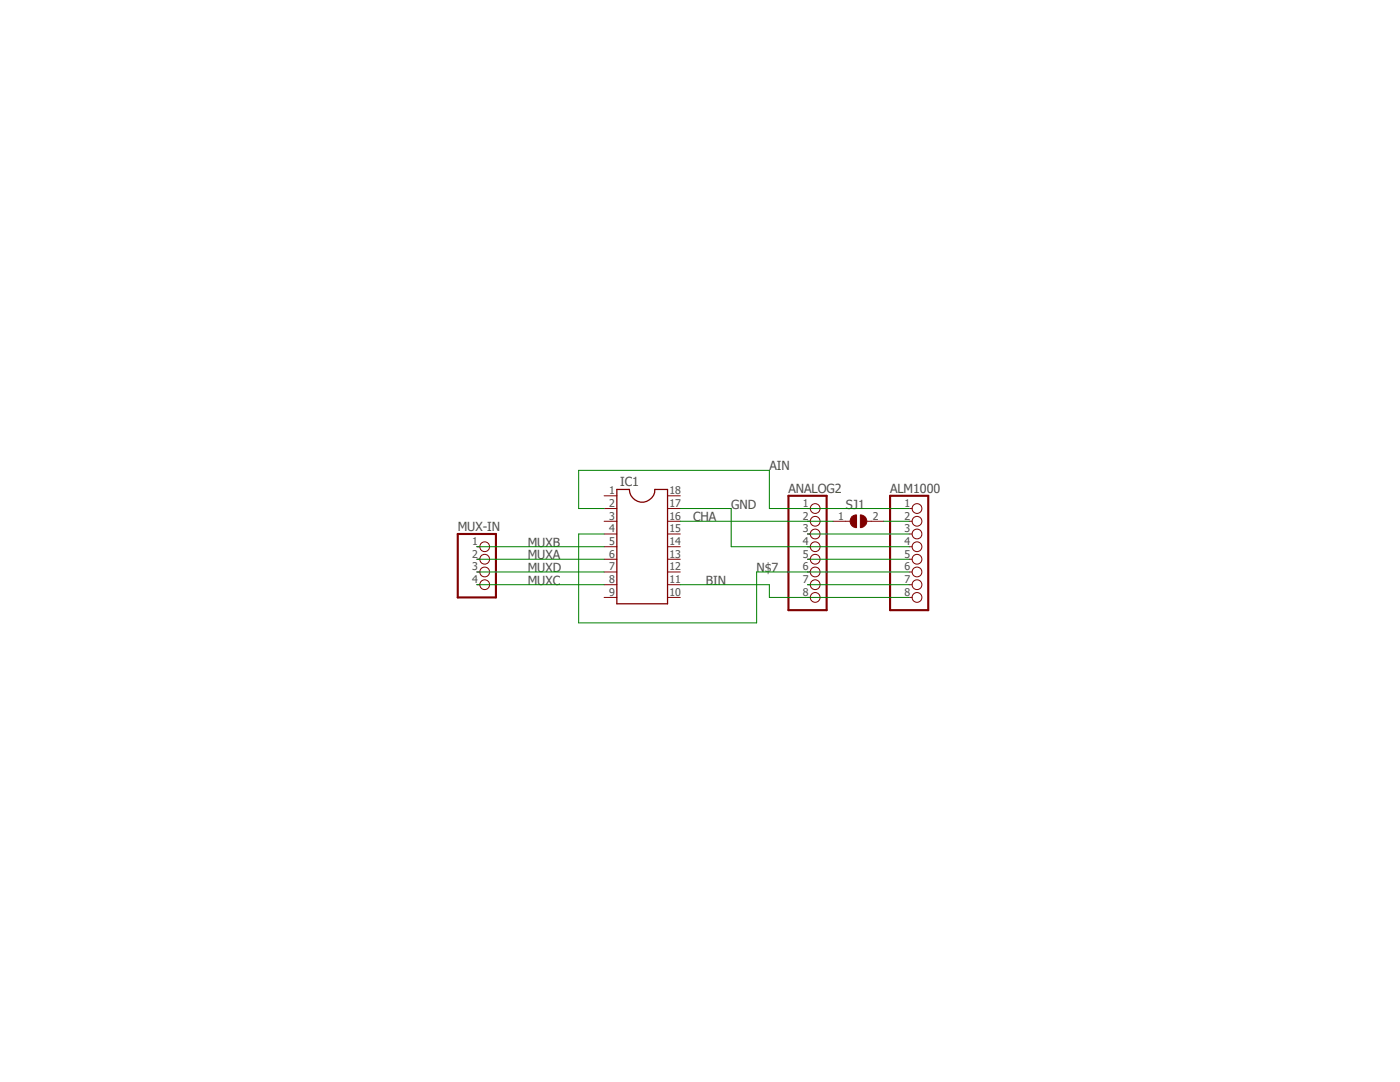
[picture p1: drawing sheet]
<?xml version="1.0" encoding="utf-8"?>
<!DOCTYPE eagle SYSTEM "eagle.dtd">
<eagle version="7.7.0">
<drawing>
<settings>
<setting alwaysvectorfont="no"/>
<setting verticaltext="up"/>
</settings>
<grid distance="0.1" unitdist="inch" unit="inch" style="lines" multiple="1" display="no" altdistance="0.01" altunitdist="inch" altunit="inch"/>
<schematic xreflabel="%F%N/%S.%C%R" xrefpart="/%S.%C%R">
<libraries>
<library name="ic-package">
<symbols>
<symbol name="DIL18">
<wire x1="-5.08" y1="11.43" x2="-5.08" y2="-11.43" width="0.254" layer="94"/>
<wire x1="-5.08" y1="-11.43" x2="5.08" y2="-11.43" width="0.254" layer="94"/>
<wire x1="5.08" y1="-11.43" x2="5.08" y2="11.43" width="0.254" layer="94"/>
<wire x1="5.08" y1="11.43" x2="2.54" y2="11.43" width="0.254" layer="94"/>
<wire x1="-5.08" y1="11.43" x2="-2.54" y2="11.43" width="0.254" layer="94"/>
<wire x1="-2.54" y1="11.43" x2="2.54" y2="11.43" width="0.254" layer="94" curve="180"/>
<text x="-4.445" y="12.065" size="1.778" layer="95">&gt;NAME</text>
<text x="-4.445" y="-13.97" size="1.778" layer="96">&gt;VALUE</text>
<pin name="1" x="-7.62" y="10.16" visible="pad" length="short" direction="pas"/>
<pin name="2" x="-7.62" y="7.62" visible="pad" length="short" direction="pas"/>
<pin name="3" x="-7.62" y="5.08" visible="pad" length="short" direction="pas"/>
<pin name="4" x="-7.62" y="2.54" visible="pad" length="short" direction="pas"/>
<pin name="5" x="-7.62" y="0" visible="pad" length="short" direction="pas"/>
<pin name="6" x="-7.62" y="-2.54" visible="pad" length="short" direction="pas"/>
<pin name="7" x="-7.62" y="-5.08" visible="pad" length="short" direction="pas"/>
<pin name="8" x="-7.62" y="-7.62" visible="pad" length="short" direction="pas"/>
<pin name="9" x="-7.62" y="-10.16" visible="pad" length="short" direction="pas"/>
<pin name="10" x="7.62" y="-10.16" visible="pad" length="short" direction="pas" rot="R180"/>
<pin name="11" x="7.62" y="-7.62" visible="pad" length="short" direction="pas" rot="R180"/>
<pin name="12" x="7.62" y="-5.08" visible="pad" length="short" direction="pas" rot="R180"/>
<pin name="13" x="7.62" y="-2.54" visible="pad" length="short" direction="pas" rot="R180"/>
<pin name="14" x="7.62" y="0" visible="pad" length="short" direction="pas" rot="R180"/>
<pin name="15" x="7.62" y="2.54" visible="pad" length="short" direction="pas" rot="R180"/>
<pin name="16" x="7.62" y="5.08" visible="pad" length="short" direction="pas" rot="R180"/>
<pin name="17" x="7.62" y="7.62" visible="pad" length="short" direction="pas" rot="R180"/>
<pin name="18" x="7.62" y="10.16" visible="pad" length="short" direction="pas" rot="R180"/>
</symbol>
</symbols>
<devicesets>
<deviceset name="DIL18" prefix="IC" uservalue="yes">
<gates>
<gate name="G$1" symbol="DIL18" x="0" y="0"/>
</gates>
<devices>
<device name="" package="DIL18">
<connects>
<connect gate="G$1" pin="1" pad="1"/>
<connect gate="G$1" pin="10" pad="10"/>
<connect gate="G$1" pin="11" pad="11"/>
<connect gate="G$1" pin="12" pad="12"/>
<connect gate="G$1" pin="13" pad="13"/>
<connect gate="G$1" pin="14" pad="14"/>
<connect gate="G$1" pin="15" pad="15"/>
<connect gate="G$1" pin="16" pad="16"/>
<connect gate="G$1" pin="17" pad="17"/>
<connect gate="G$1" pin="18" pad="18"/>
<connect gate="G$1" pin="2" pad="2"/>
<connect gate="G$1" pin="3" pad="3"/>
<connect gate="G$1" pin="4" pad="4"/>
<connect gate="G$1" pin="5" pad="5"/>
<connect gate="G$1" pin="6" pad="6"/>
<connect gate="G$1" pin="7" pad="7"/>
<connect gate="G$1" pin="8" pad="8"/>
<connect gate="G$1" pin="9" pad="9"/>
</connects>
<technologies>
<technology name=""/>
</technologies>
</device>
<device name="S" package="SOCKET-18">
<connects>
<connect gate="G$1" pin="1" pad="1"/>
<connect gate="G$1" pin="10" pad="10"/>
<connect gate="G$1" pin="11" pad="11"/>
<connect gate="G$1" pin="12" pad="12"/>
<connect gate="G$1" pin="13" pad="13"/>
<connect gate="G$1" pin="14" pad="14"/>
<connect gate="G$1" pin="15" pad="15"/>
<connect gate="G$1" pin="16" pad="16"/>
<connect gate="G$1" pin="17" pad="17"/>
<connect gate="G$1" pin="18" pad="18"/>
<connect gate="G$1" pin="2" pad="2"/>
<connect gate="G$1" pin="3" pad="3"/>
<connect gate="G$1" pin="4" pad="4"/>
<connect gate="G$1" pin="5" pad="5"/>
<connect gate="G$1" pin="6" pad="6"/>
<connect gate="G$1" pin="7" pad="7"/>
<connect gate="G$1" pin="8" pad="8"/>
<connect gate="G$1" pin="9" pad="9"/>
</connects>
<technologies>
<technology name=""/>
</technologies>
</device>
</devices>
</deviceset>
</devicesets>
</library>
<library name="pinhead">
<symbols>
<symbol name="PINHD8">
<wire x1="-6.35" y1="-10.16" x2="1.27" y2="-10.16" width="0.4064" layer="94"/>
<wire x1="1.27" y1="-10.16" x2="1.27" y2="12.7" width="0.4064" layer="94"/>
<wire x1="1.27" y1="12.7" x2="-6.35" y2="12.7" width="0.4064" layer="94"/>
<wire x1="-6.35" y1="12.7" x2="-6.35" y2="-10.16" width="0.4064" layer="94"/>
<pin name="1" x="-2.54" y="10.16" visible="pad" length="short" direction="pas" function="dot"/>
<pin name="2" x="-2.54" y="7.62" visible="pad" length="short" direction="pas" function="dot"/>
<pin name="3" x="-2.54" y="5.08" visible="pad" length="short" direction="pas" function="dot"/>
<pin name="4" x="-2.54" y="2.54" visible="pad" length="short" direction="pas" function="dot"/>
<pin name="5" x="-2.54" y="0" visible="pad" length="short" direction="pas" function="dot"/>
<pin name="6" x="-2.54" y="-2.54" visible="pad" length="short" direction="pas" function="dot"/>
<pin name="7" x="-2.54" y="-5.08" visible="pad" length="short" direction="pas" function="dot"/>
<pin name="8" x="-2.54" y="-7.62" visible="pad" length="short" direction="pas" function="dot"/>
<text x="-6.35" y="13.335" size="1.778" layer="95">&gt;NAME</text>
<text x="-6.35" y="-12.7" size="1.778" layer="96">&gt;VALUE</text>
</symbol>
<symbol name="PINHD4">
<wire x1="-6.35" y1="-5.08" x2="1.27" y2="-5.08" width="0.4064" layer="94"/>
<wire x1="1.27" y1="-5.08" x2="1.27" y2="7.62" width="0.4064" layer="94"/>
<wire x1="1.27" y1="7.62" x2="-6.35" y2="7.62" width="0.4064" layer="94"/>
<wire x1="-6.35" y1="7.62" x2="-6.35" y2="-5.08" width="0.4064" layer="94"/>
<text x="-6.35" y="8.255" size="1.778" layer="95">&gt;NAME</text>
<text x="-6.35" y="-7.62" size="1.778" layer="96">&gt;VALUE</text>
<pin name="1" x="-2.54" y="5.08" visible="pad" length="short" direction="pas" function="dot"/>
<pin name="2" x="-2.54" y="2.54" visible="pad" length="short" direction="pas" function="dot"/>
<pin name="3" x="-2.54" y="0" visible="pad" length="short" direction="pas" function="dot"/>
<pin name="4" x="-2.54" y="-2.54" visible="pad" length="short" direction="pas" function="dot"/>
</symbol>
</symbols>
<devicesets>
<deviceset name="PINHD-1X8" prefix="JP" uservalue="yes">
<gates>
<gate name="A" symbol="PINHD8" x="0" y="0"/>
</gates>
<devices>
<device name="" package="1X08">
<connects>
<connect gate="A" pin="1" pad="1"/>
<connect gate="A" pin="2" pad="2"/>
<connect gate="A" pin="3" pad="3"/>
<connect gate="A" pin="4" pad="4"/>
<connect gate="A" pin="5" pad="5"/>
<connect gate="A" pin="6" pad="6"/>
<connect gate="A" pin="7" pad="7"/>
<connect gate="A" pin="8" pad="8"/>
</connects>
<technologies>
<technology name=""/>
</technologies>
</device>
<device name="/90" package="1X08/90">
<connects>
<connect gate="A" pin="1" pad="1"/>
<connect gate="A" pin="2" pad="2"/>
<connect gate="A" pin="3" pad="3"/>
<connect gate="A" pin="4" pad="4"/>
<connect gate="A" pin="5" pad="5"/>
<connect gate="A" pin="6" pad="6"/>
<connect gate="A" pin="7" pad="7"/>
<connect gate="A" pin="8" pad="8"/>
</connects>
<technologies>
<technology name=""/>
</technologies>
</device>
</devices>
</deviceset>
<deviceset name="PINHD-1X4" prefix="JP" uservalue="yes">
<gates>
<gate name="A" symbol="PINHD4" x="0" y="0"/>
</gates>
<devices>
<device name="" package="1X04">
<connects>
<connect gate="A" pin="1" pad="1"/>
<connect gate="A" pin="2" pad="2"/>
<connect gate="A" pin="3" pad="3"/>
<connect gate="A" pin="4" pad="4"/>
</connects>
<technologies>
<technology name=""/>
</technologies>
</device>
<device name="/90" package="1X04/90">
<connects>
<connect gate="A" pin="1" pad="1"/>
<connect gate="A" pin="2" pad="2"/>
<connect gate="A" pin="3" pad="3"/>
<connect gate="A" pin="4" pad="4"/>
</connects>
<technologies>
<technology name=""/>
</technologies>
</device>
</devices>
</deviceset>
</devicesets>
</library>
<library name="jumper">
<symbols>
<symbol name="SJ">
<wire x1="0.381" y1="0.635" x2="0.381" y2="-0.635" width="1.27" layer="94" curve="-180" cap="flat"/>
<wire x1="-0.381" y1="-0.635" x2="-0.381" y2="0.635" width="1.27" layer="94" curve="-180" cap="flat"/>
<wire x1="2.54" y1="0" x2="1.651" y2="0" width="0.1524" layer="94"/>
<wire x1="-2.54" y1="0" x2="-1.651" y2="0" width="0.1524" layer="94"/>
<text x="-2.54" y="2.54" size="1.778" layer="95">&gt;NAME</text>
<text x="-2.54" y="-3.81" size="1.778" layer="96">&gt;VALUE</text>
<pin name="2" x="5.08" y="0" visible="pad" length="short" direction="pas" swaplevel="1" rot="R180"/>
<pin name="1" x="-5.08" y="0" visible="pad" length="short" direction="pas" swaplevel="1"/>
</symbol>
</symbols>
<devicesets>
<deviceset name="SJ" prefix="SJ" uservalue="yes">
<gates>
<gate name="1" symbol="SJ" x="0" y="0"/>
</gates>
<devices>
<device name="" package="SJ">
<connects>
<connect gate="1" pin="1" pad="1"/>
<connect gate="1" pin="2" pad="2"/>
</connects>
<technologies>
<technology name=""/>
</technologies>
</device>
<device name="W" package="SJW">
<connects>
<connect gate="1" pin="1" pad="1"/>
<connect gate="1" pin="2" pad="2"/>
</connects>
<technologies>
<technology name=""/>
</technologies>
</device>
</devices>
</deviceset>
</devicesets>
</library>
</libraries>
<attributes>
</attributes>
<variantdefs>
</variantdefs>
<classes>
<class number="0" name="default" width="0" drill="0">
</class>
</classes>
<parts>
<part name="IC1" library="ic-package" deviceset="DIL18" device=""/>
<part name="ALM1000" library="pinhead" deviceset="PINHD-1X8" device=""/>
<part name="MUX-IN" library="pinhead" deviceset="PINHD-1X4" device=""/>
<part name="ANALOG2" library="pinhead" deviceset="PINHD-1X8" device=""/>
<part name="SJ1" library="jumper" deviceset="SJ" device=""/>
</parts>
<sheets>
<sheet>
<plain>
</plain>
<instances>
<instance part="IC1" gate="G$1" x="27.94" y="66.04"/>
<instance part="ALM1000" gate="A" x="83.82" y="63.5"/>
<instance part="MUX-IN" gate="A" x="-2.54" y="60.96"/>
<instance part="ANALOG2" gate="A" x="63.5" y="63.5"/>
<instance part="SJ1" gate="1" x="71.12" y="71.12"/>
</instances>
<busses>
</busses>
<nets>
<net name="MUXC" class="0">
<segment>
<pinref part="IC1" gate="G$1" pin="8"/>
<pinref part="MUX-IN" gate="A" pin="4"/>
<wire x1="20.32" y1="58.42" x2="-5.08" y2="58.42" width="0.1524" layer="91"/>
<label x="5.08" y="58.42" size="1.778" layer="95"/>
</segment>
</net>
<net name="MUXD" class="0">
<segment>
<pinref part="IC1" gate="G$1" pin="7"/>
<pinref part="MUX-IN" gate="A" pin="3"/>
<wire x1="20.32" y1="60.96" x2="-5.08" y2="60.96" width="0.1524" layer="91"/>
<label x="5.08" y="60.96" size="1.778" layer="95"/>
</segment>
</net>
<net name="MUXA" class="0">
<segment>
<pinref part="IC1" gate="G$1" pin="6"/>
<pinref part="MUX-IN" gate="A" pin="2"/>
<wire x1="20.32" y1="63.5" x2="-5.08" y2="63.5" width="0.1524" layer="91"/>
<label x="5.08" y="63.5" size="1.778" layer="95"/>
</segment>
</net>
<net name="MUXB" class="0">
<segment>
<pinref part="IC1" gate="G$1" pin="5"/>
<pinref part="MUX-IN" gate="A" pin="1"/>
<wire x1="20.32" y1="66.04" x2="-5.08" y2="66.04" width="0.1524" layer="91"/>
<label x="5.08" y="66.04" size="1.778" layer="95"/>
</segment>
</net>
<net name="BIN" class="0">
<segment>
<pinref part="ALM1000" gate="A" pin="8"/>
<pinref part="ANALOG2" gate="A" pin="8"/>
<wire x1="81.28" y1="55.88" x2="60.96" y2="55.88" width="0.1524" layer="91"/>
<pinref part="IC1" gate="G$1" pin="11"/>
<wire x1="35.56" y1="58.42" x2="53.34" y2="58.42" width="0.1524" layer="91"/>
<wire x1="53.34" y1="58.42" x2="53.34" y2="55.88" width="0.1524" layer="91"/>
<wire x1="53.34" y1="55.88" x2="60.96" y2="55.88" width="0.1524" layer="91"/>
<label x="40.64" y="58.42" size="1.778" layer="95"/>
</segment>
</net>
<net name="N$6" class="0">
<segment>
<pinref part="ALM1000" gate="A" pin="7"/>
<pinref part="ANALOG2" gate="A" pin="7"/>
<wire x1="81.28" y1="58.42" x2="60.96" y2="58.42" width="0.1524" layer="91"/>
</segment>
</net>
<net name="N$7" class="0">
<segment>
<pinref part="ALM1000" gate="A" pin="6"/>
<pinref part="ANALOG2" gate="A" pin="6"/>
<wire x1="81.28" y1="60.96" x2="60.96" y2="60.96" width="0.1524" layer="91"/>
<wire x1="60.96" y1="60.96" x2="50.8" y2="60.96" width="0.1524" layer="91"/>
<wire x1="50.8" y1="60.96" x2="50.8" y2="50.8" width="0.1524" layer="91"/>
<wire x1="50.8" y1="50.8" x2="15.24" y2="50.8" width="0.1524" layer="91"/>
<wire x1="15.24" y1="50.8" x2="15.24" y2="68.58" width="0.1524" layer="91"/>
<pinref part="IC1" gate="G$1" pin="4"/>
<wire x1="15.24" y1="68.58" x2="20.32" y2="68.58" width="0.1524" layer="91"/>
<label x="50.8" y="60.96" size="1.778" layer="95"/>
</segment>
</net>
<net name="N$8" class="0">
<segment>
<pinref part="ALM1000" gate="A" pin="5"/>
<pinref part="ANALOG2" gate="A" pin="5"/>
<wire x1="81.28" y1="63.5" x2="60.96" y2="63.5" width="0.1524" layer="91"/>
</segment>
</net>
<net name="GND" class="0">
<segment>
<pinref part="ALM1000" gate="A" pin="4"/>
<pinref part="ANALOG2" gate="A" pin="4"/>
<wire x1="81.28" y1="66.04" x2="60.96" y2="66.04" width="0.1524" layer="91"/>
<wire x1="60.96" y1="66.04" x2="45.72" y2="66.04" width="0.1524" layer="91"/>
<wire x1="45.72" y1="66.04" x2="45.72" y2="73.66" width="0.1524" layer="91"/>
<pinref part="IC1" gate="G$1" pin="17"/>
<wire x1="45.72" y1="73.66" x2="35.56" y2="73.66" width="0.1524" layer="91"/>
<label x="45.72" y="73.66" size="1.778" layer="95"/>
</segment>
</net>
<net name="N$10" class="0">
<segment>
<pinref part="ALM1000" gate="A" pin="3"/>
<pinref part="ANALOG2" gate="A" pin="3"/>
<wire x1="81.28" y1="68.58" x2="60.96" y2="68.58" width="0.1524" layer="91"/>
</segment>
</net>
<net name="CHA" class="0">
<segment>
<pinref part="ANALOG2" gate="A" pin="2"/>
<pinref part="IC1" gate="G$1" pin="16"/>
<wire x1="35.56" y1="71.12" x2="60.96" y2="71.12" width="0.1524" layer="91"/>
<label x="38.1" y="71.12" size="1.778" layer="95"/>
<pinref part="SJ1" gate="1" pin="1"/>
<wire x1="66.04" y1="71.12" x2="60.96" y2="71.12" width="0.1524" layer="91"/>
</segment>
</net>
<net name="AIN" class="0">
<segment>
<pinref part="ALM1000" gate="A" pin="1"/>
<pinref part="ANALOG2" gate="A" pin="1"/>
<wire x1="81.28" y1="73.66" x2="60.96" y2="73.66" width="0.1524" layer="91"/>
<pinref part="IC1" gate="G$1" pin="2"/>
<wire x1="20.32" y1="73.66" x2="15.24" y2="73.66" width="0.1524" layer="91"/>
<wire x1="15.24" y1="73.66" x2="15.24" y2="81.28" width="0.1524" layer="91"/>
<wire x1="15.24" y1="81.28" x2="53.34" y2="81.28" width="0.1524" layer="91"/>
<wire x1="53.34" y1="81.28" x2="53.34" y2="73.66" width="0.1524" layer="91"/>
<wire x1="53.34" y1="73.66" x2="60.96" y2="73.66" width="0.1524" layer="91"/>
<label x="53.34" y="81.28" size="1.778" layer="95"/>
</segment>
</net>
<net name="N$1" class="0">
<segment>
<pinref part="SJ1" gate="1" pin="2"/>
<pinref part="ALM1000" gate="A" pin="2"/>
<wire x1="76.2" y1="71.12" x2="81.28" y2="71.12" width="0.1524" layer="91"/>
</segment>
</net>
</nets>
</sheet>
</sheets>
</schematic>
</drawing>
</eagle>
